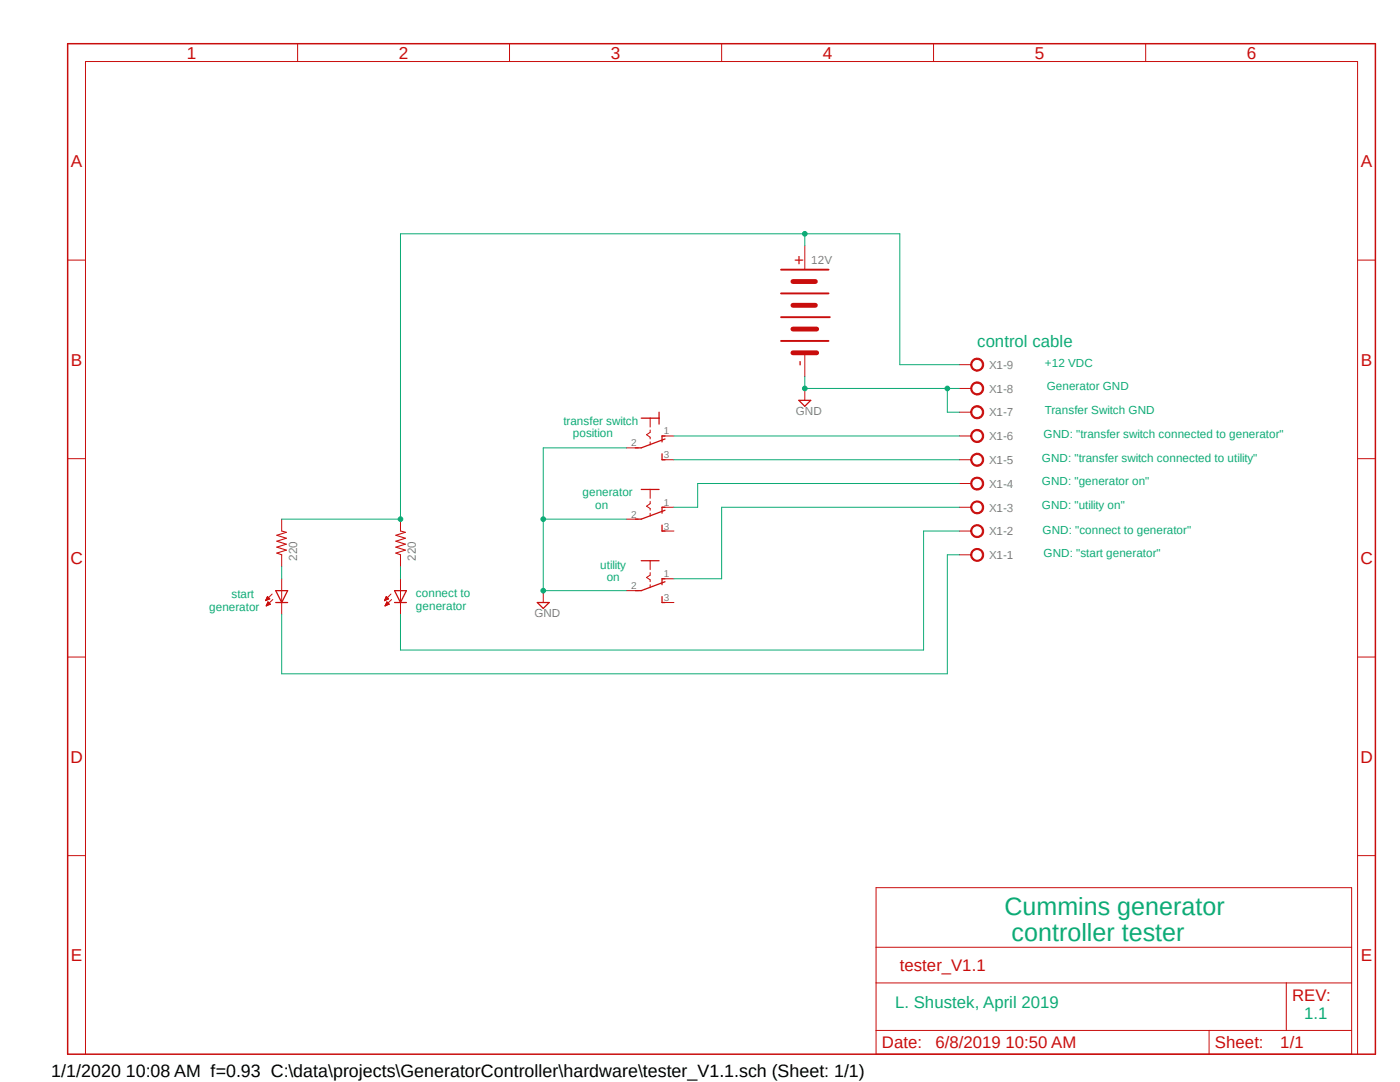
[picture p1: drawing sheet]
<?xml version="1.0" encoding="utf-8"?>
<!DOCTYPE eagle SYSTEM "eagle.dtd">
<eagle version="9.3.0">
<drawing>
<settings>
<setting alwaysvectorfont="no"/>
<setting verticaltext="up"/>
</settings>
<grid distance="0.1" unitdist="inch" unit="inch" style="lines" multiple="1" display="no" altdistance="0.01" altunitdist="inch" altunit="inch"/>
<schematic xreflabel="%F%N/%S.%C%R" xrefpart="/%S.%C%R">
<libraries>
<library name="Len">
<symbols>
<symbol name="FRAME_A_L">
<frame x1="0" y1="0" x2="279.4" y2="215.9" columns="6" rows="5" layer="94" border-bottom="no"/>
</symbol>
<symbol name="DOCFIELD">
<wire x1="0" y1="0" x2="71.12" y2="0" width="0.1016" layer="94"/>
<wire x1="101.6" y1="15.24" x2="87.63" y2="15.24" width="0.1016" layer="94"/>
<wire x1="0" y1="0" x2="0" y2="5.08" width="0.1016" layer="94"/>
<wire x1="0" y1="5.08" x2="71.12" y2="5.08" width="0.1016" layer="94"/>
<wire x1="0" y1="5.08" x2="0" y2="15.24" width="0.1016" layer="94"/>
<wire x1="101.6" y1="15.24" x2="101.6" y2="5.08" width="0.1016" layer="94"/>
<wire x1="71.12" y1="5.08" x2="71.12" y2="0" width="0.1016" layer="94"/>
<wire x1="71.12" y1="5.08" x2="87.63" y2="5.08" width="0.1016" layer="94"/>
<wire x1="71.12" y1="0" x2="101.6" y2="0" width="0.1016" layer="94"/>
<wire x1="87.63" y1="15.24" x2="87.63" y2="5.08" width="0.1016" layer="94"/>
<wire x1="87.63" y1="15.24" x2="0" y2="15.24" width="0.1016" layer="94"/>
<wire x1="87.63" y1="5.08" x2="101.6" y2="5.08" width="0.1016" layer="94"/>
<wire x1="101.6" y1="5.08" x2="101.6" y2="0" width="0.1016" layer="94"/>
<wire x1="0" y1="15.24" x2="0" y2="22.86" width="0.1016" layer="94"/>
<wire x1="101.6" y1="35.56" x2="0" y2="35.56" width="0.1016" layer="94"/>
<wire x1="101.6" y1="35.56" x2="101.6" y2="22.86" width="0.1016" layer="94"/>
<wire x1="0" y1="22.86" x2="101.6" y2="22.86" width="0.1016" layer="94"/>
<wire x1="0" y1="22.86" x2="0" y2="35.56" width="0.1016" layer="94"/>
<wire x1="101.6" y1="22.86" x2="101.6" y2="15.24" width="0.1016" layer="94"/>
<text x="1.27" y="1.27" size="2.54" layer="94">Date:</text>
<text x="12.7" y="1.27" size="2.54" layer="94">&gt;LAST_DATE_TIME</text>
<text x="72.39" y="1.27" size="2.54" layer="94">Sheet:</text>
<text x="86.36" y="1.27" size="2.54" layer="94">&gt;SHEET</text>
<text x="88.9" y="11.43" size="2.54" layer="94">REV:</text>
<text x="1.27" y="19.05" size="2.54" layer="94"></text>
<text x="2.54" y="19.05" size="2.54" layer="94">&gt;DRAWING_NAME</text>
</symbol>
<symbol name="4-CELL-BATTERY">
<wire x1="-7.62" y1="2.54" x2="-7.62" y2="-2.54" width="1.016" layer="94"/>
<wire x1="-5.08" y1="5.08" x2="-5.08" y2="-5.08" width="0.4064" layer="94"/>
<wire x1="-2.54" y1="2.54" x2="-2.54" y2="-2.54" width="1.016" layer="94"/>
<wire x1="0" y1="5.08" x2="0" y2="-5.334" width="0.4064" layer="94"/>
<wire x1="2.54" y1="2.54" x2="2.54" y2="-2.286" width="1.016" layer="94"/>
<wire x1="5.08" y1="5.08" x2="5.08" y2="-5.08" width="0.4064" layer="94"/>
<text x="-10.414" y="0" size="2.54" layer="94">-</text>
<text x="11.176" y="0" size="2.54" layer="94">+</text>
<pin name="P$1" x="-12.7" y="0" visible="off" length="middle"/>
<pin name="P$2" x="15.24" y="0" visible="off" length="middle" rot="R180"/>
<wire x1="7.62" y1="2.54" x2="7.62" y2="-2.286" width="1.016" layer="94"/>
<wire x1="10.16" y1="5.08" x2="10.16" y2="-5.08" width="0.4064" layer="94"/>
<text x="-2.54" y="-7.62" size="1.778" layer="96">&gt;VALUE</text>
</symbol>
</symbols>
<devicesets>
<deviceset name="FRAME_A_L" prefix="FRAME" uservalue="yes">
<gates>
<gate name="G$1" symbol="FRAME_A_L" x="0" y="0" addlevel="always"/>
<gate name="G$2" symbol="DOCFIELD" x="172.72" y="0" addlevel="always"/>
</gates>
<devices>
<device name="">
<technologies>
<technology name=""/>
</technologies>
</device>
</devices>
</deviceset>
<deviceset name="4-CELL-BATTERY" uservalue="yes">
<gates>
<gate name="G$1" symbol="4-CELL-BATTERY" x="-2.54" y="0"/>
</gates>
<devices>
<device name="" package="4-CELL-BATTERY">
<connects>
<connect gate="G$1" pin="P$1" pad="P$1"/>
<connect gate="G$1" pin="P$2" pad="P$2"/>
</connects>
<technologies>
<technology name=""/>
</technologies>
</device>
</devices>
</deviceset>
</devicesets>
</library>
<library name="switch">
<symbols>
<symbol name="KS-U">
<wire x1="-3.81" y1="1.905" x2="-2.54" y2="1.905" width="0.254" layer="94"/>
<wire x1="-3.81" y1="1.905" x2="-3.81" y2="0" width="0.254" layer="94"/>
<wire x1="-3.81" y1="0" x2="-1.905" y2="0" width="0.1524" layer="94"/>
<wire x1="-3.81" y1="0" x2="-3.81" y2="-1.905" width="0.254" layer="94"/>
<wire x1="-1.27" y1="0" x2="-0.762" y2="0" width="0.1524" layer="94"/>
<wire x1="-5.08" y1="1.905" x2="-3.81" y2="1.905" width="0.254" layer="94"/>
<wire x1="0.254" y1="0" x2="0.635" y2="0" width="0.1524" layer="94"/>
<wire x1="1.27" y1="0" x2="1.905" y2="0" width="0.1524" layer="94"/>
<wire x1="2.54" y1="-3.175" x2="2.54" y2="-1.905" width="0.254" layer="94"/>
<wire x1="2.54" y1="-1.905" x2="0.635" y2="3.175" width="0.254" layer="94"/>
<wire x1="3.81" y1="2.54" x2="5.08" y2="2.54" width="0.254" layer="94"/>
<wire x1="5.08" y1="2.54" x2="5.08" y2="3.175" width="0.254" layer="94"/>
<wire x1="0" y1="2.54" x2="1.27" y2="2.54" width="0.254" layer="94"/>
<wire x1="0" y1="2.54" x2="0" y2="3.175" width="0.254" layer="94"/>
<wire x1="-0.762" y1="0" x2="-0.254" y2="-0.762" width="0.1524" layer="94"/>
<wire x1="-0.254" y1="-0.762" x2="0.254" y2="0" width="0.1524" layer="94"/>
<text x="-6.35" y="-1.905" size="1.778" layer="95" rot="R90">&gt;NAME</text>
<text x="-3.81" y="2.54" size="1.778" layer="96" rot="R90">&gt;VALUE</text>
<pin name="P" x="2.54" y="-5.08" visible="pad" length="short" direction="pas" rot="R90"/>
<pin name="S" x="5.08" y="5.08" visible="pad" length="short" direction="pas" rot="R270"/>
<pin name="O" x="0" y="5.08" visible="pad" length="short" direction="pas" rot="R270"/>
</symbol>
<symbol name="SIS">
<wire x1="-3.81" y1="1.905" x2="-3.81" y2="0" width="0.254" layer="94"/>
<wire x1="-3.81" y1="0" x2="-1.905" y2="0" width="0.1524" layer="94"/>
<wire x1="-3.81" y1="0" x2="-3.81" y2="-1.905" width="0.254" layer="94"/>
<wire x1="-1.27" y1="0" x2="-0.762" y2="0" width="0.1524" layer="94"/>
<wire x1="0.254" y1="0" x2="0.635" y2="0" width="0.1524" layer="94"/>
<wire x1="2.54" y1="-3.175" x2="2.54" y2="-1.905" width="0.254" layer="94"/>
<wire x1="2.54" y1="-1.905" x2="0.635" y2="3.175" width="0.254" layer="94"/>
<wire x1="3.81" y1="2.54" x2="5.08" y2="2.54" width="0.254" layer="94"/>
<wire x1="5.08" y1="2.54" x2="5.08" y2="3.175" width="0.254" layer="94"/>
<wire x1="0" y1="2.54" x2="1.27" y2="2.54" width="0.254" layer="94"/>
<wire x1="0" y1="2.54" x2="0" y2="3.175" width="0.254" layer="94"/>
<wire x1="1.27" y1="0" x2="1.905" y2="0" width="0.1524" layer="94"/>
<wire x1="-0.762" y1="0" x2="-0.254" y2="-0.762" width="0.1524" layer="94"/>
<wire x1="-0.254" y1="-0.762" x2="0.254" y2="0" width="0.1524" layer="94"/>
<text x="-6.35" y="-1.905" size="1.778" layer="95" rot="R90">&gt;NAME</text>
<text x="-3.81" y="3.175" size="1.778" layer="96" rot="R90">&gt;VALUE</text>
<pin name="P" x="2.54" y="-5.08" visible="pad" length="short" direction="pas" rot="R90"/>
<pin name="S" x="5.08" y="5.08" visible="pad" length="short" direction="pas" rot="R270"/>
<pin name="O" x="0" y="5.08" visible="pad" length="short" direction="pas" rot="R270"/>
</symbol>
</symbols>
<devicesets>
<deviceset name="320-916" prefix="S" uservalue="yes">
<gates>
<gate name="1" symbol="KS-U" x="-2.54" y="0"/>
</gates>
<devices>
<device name="" package="320-916">
<connects>
<connect gate="1" pin="O" pad="1"/>
<connect gate="1" pin="P" pad="2"/>
<connect gate="1" pin="S" pad="3"/>
</connects>
<package3dinstances>
<package3dinstance package3d_urn="urn:adsk.eagle:package:27678/1"/>
</package3dinstances>
<technologies>
<technology name=""/>
</technologies>
</device>
</devices>
</deviceset>
<deviceset name="255SB" prefix="S" uservalue="yes">
<gates>
<gate name="1" symbol="SIS" x="0" y="0"/>
</gates>
<devices>
<device name="" package="255SB">
<connects>
<connect gate="1" pin="O" pad="1"/>
<connect gate="1" pin="P" pad="2"/>
<connect gate="1" pin="S" pad="3"/>
</connects>
<package3dinstances>
<package3dinstance package3d_urn="urn:adsk.eagle:package:27679/1"/>
</package3dinstances>
<technologies>
<technology name=""/>
</technologies>
</device>
</devices>
</deviceset>
</devicesets>
</library>
<library name="adafruit">
<symbols>
<symbol name="LED">
<wire x1="1.27" y1="0" x2="0" y2="-2.54" width="0.254" layer="94"/>
<wire x1="0" y1="-2.54" x2="-1.27" y2="0" width="0.254" layer="94"/>
<wire x1="1.27" y1="-2.54" x2="0" y2="-2.54" width="0.254" layer="94"/>
<wire x1="0" y1="-2.54" x2="-1.27" y2="-2.54" width="0.254" layer="94"/>
<wire x1="1.27" y1="0" x2="0" y2="0" width="0.254" layer="94"/>
<wire x1="0" y1="0" x2="-1.27" y2="0" width="0.254" layer="94"/>
<wire x1="0" y1="0" x2="0" y2="-2.54" width="0.1524" layer="94"/>
<wire x1="-2.032" y1="-0.762" x2="-3.429" y2="-2.159" width="0.1524" layer="94"/>
<wire x1="-1.905" y1="-1.905" x2="-3.302" y2="-3.302" width="0.1524" layer="94"/>
<text x="3.556" y="-4.572" size="1.778" layer="95" rot="R90">&gt;NAME</text>
<text x="5.715" y="-4.572" size="1.778" layer="96" rot="R90">&gt;VALUE</text>
<pin name="C" x="0" y="-5.08" visible="off" length="short" direction="pas" rot="R90"/>
<pin name="A" x="0" y="2.54" visible="off" length="short" direction="pas" rot="R270"/>
<polygon width="0.1524" layer="94">
<vertex x="-3.429" y="-2.159"/>
<vertex x="-3.048" y="-1.27"/>
<vertex x="-2.54" y="-1.778"/>
</polygon>
<polygon width="0.1524" layer="94">
<vertex x="-3.302" y="-3.302"/>
<vertex x="-2.921" y="-2.413"/>
<vertex x="-2.413" y="-2.921"/>
</polygon>
</symbol>
<symbol name="R-US">
<wire x1="-2.54" y1="0" x2="-2.159" y2="1.016" width="0.2032" layer="94"/>
<wire x1="-2.159" y1="1.016" x2="-1.524" y2="-1.016" width="0.2032" layer="94"/>
<wire x1="-1.524" y1="-1.016" x2="-0.889" y2="1.016" width="0.2032" layer="94"/>
<wire x1="-0.889" y1="1.016" x2="-0.254" y2="-1.016" width="0.2032" layer="94"/>
<wire x1="-0.254" y1="-1.016" x2="0.381" y2="1.016" width="0.2032" layer="94"/>
<wire x1="0.381" y1="1.016" x2="1.016" y2="-1.016" width="0.2032" layer="94"/>
<wire x1="1.016" y1="-1.016" x2="1.651" y2="1.016" width="0.2032" layer="94"/>
<wire x1="1.651" y1="1.016" x2="2.286" y2="-1.016" width="0.2032" layer="94"/>
<wire x1="2.286" y1="-1.016" x2="2.54" y2="0" width="0.2032" layer="94"/>
<text x="-3.81" y="1.4986" size="1.778" layer="95">&gt;NAME</text>
<text x="-3.81" y="-3.302" size="1.778" layer="96">&gt;VALUE</text>
<pin name="2" x="5.08" y="0" visible="off" length="short" direction="pas" swaplevel="1" rot="R180"/>
<pin name="1" x="-5.08" y="0" visible="off" length="short" direction="pas" swaplevel="1"/>
</symbol>
</symbols>
<devicesets>
<deviceset name="LED" prefix="LED" uservalue="yes">
<gates>
<gate name="G$1" symbol="LED" x="0" y="0"/>
</gates>
<devices>
<device name="SMT1206" package="1206">
<connects>
<connect gate="G$1" pin="A" pad="A"/>
<connect gate="G$1" pin="C" pad="C"/>
</connects>
<technologies>
<technology name=""/>
</technologies>
</device>
<device name="LD260" package="LD260">
<connects>
<connect gate="G$1" pin="A" pad="A"/>
<connect gate="G$1" pin="C" pad="K"/>
</connects>
<technologies>
<technology name=""/>
</technologies>
</device>
<device name="SQR2X5" package="LED2X5">
<connects>
<connect gate="G$1" pin="A" pad="A"/>
<connect gate="G$1" pin="C" pad="K"/>
</connects>
<technologies>
<technology name=""/>
</technologies>
</device>
<device name="3MM" package="LED3MM">
<connects>
<connect gate="G$1" pin="A" pad="A"/>
<connect gate="G$1" pin="C" pad="K"/>
</connects>
<technologies>
<technology name=""/>
</technologies>
</device>
<device name="5MM" package="LED5MM">
<connects>
<connect gate="G$1" pin="A" pad="A"/>
<connect gate="G$1" pin="C" pad="K"/>
</connects>
<technologies>
<technology name=""/>
</technologies>
</device>
<device name="LSU260" package="LSU260">
<connects>
<connect gate="G$1" pin="A" pad="A"/>
<connect gate="G$1" pin="C" pad="K"/>
</connects>
<technologies>
<technology name=""/>
</technologies>
</device>
<device name="LZR181" package="LZR181">
<connects>
<connect gate="G$1" pin="A" pad="A"/>
<connect gate="G$1" pin="C" pad="K"/>
</connects>
<technologies>
<technology name=""/>
</technologies>
</device>
<device name="B152" package="Q62902-B152">
<connects>
<connect gate="G$1" pin="A" pad="A"/>
<connect gate="G$1" pin="C" pad="K"/>
</connects>
<technologies>
<technology name=""/>
</technologies>
</device>
<device name="B153" package="Q62902-B153">
<connects>
<connect gate="G$1" pin="A" pad="A"/>
<connect gate="G$1" pin="C" pad="K"/>
</connects>
<technologies>
<technology name=""/>
</technologies>
</device>
<device name="B155" package="Q62902-B155">
<connects>
<connect gate="G$1" pin="A" pad="A"/>
<connect gate="G$1" pin="C" pad="K"/>
</connects>
<technologies>
<technology name=""/>
</technologies>
</device>
<device name="B156" package="Q62902-B156">
<connects>
<connect gate="G$1" pin="A" pad="A"/>
<connect gate="G$1" pin="C" pad="K"/>
</connects>
<technologies>
<technology name=""/>
</technologies>
</device>
<device name="SFH480" package="SFH480">
<connects>
<connect gate="G$1" pin="A" pad="A"/>
<connect gate="G$1" pin="C" pad="K"/>
</connects>
<technologies>
<technology name=""/>
</technologies>
</device>
<device name="SFH482" package="SFH482">
<connects>
<connect gate="G$1" pin="A" pad="A"/>
<connect gate="G$1" pin="C" pad="K"/>
</connects>
<technologies>
<technology name=""/>
</technologies>
</device>
<device name="SQR5.7X3.2" package="U57X32">
<connects>
<connect gate="G$1" pin="A" pad="A"/>
<connect gate="G$1" pin="C" pad="K"/>
</connects>
<technologies>
<technology name=""/>
</technologies>
</device>
<device name="IRL80A" package="IRL80A">
<connects>
<connect gate="G$1" pin="A" pad="A"/>
<connect gate="G$1" pin="C" pad="K"/>
</connects>
<technologies>
<technology name=""/>
</technologies>
</device>
<device name="P-LCC-2" package="P-LCC-2">
<connects>
<connect gate="G$1" pin="A" pad="A"/>
<connect gate="G$1" pin="C" pad="C"/>
</connects>
<technologies>
<technology name=""/>
</technologies>
</device>
<device name="MINI-TOP" package="OSRAM-MINI-TOP-LED">
<connects>
<connect gate="G$1" pin="A" pad="A"/>
<connect gate="G$1" pin="C" pad="C"/>
</connects>
<technologies>
<technology name=""/>
</technologies>
</device>
<device name="SIDELED" package="OSRAM-SIDELED">
<connects>
<connect gate="G$1" pin="A" pad="A"/>
<connect gate="G$1" pin="C" pad="C"/>
</connects>
<technologies>
<technology name=""/>
</technologies>
</device>
<device name="SMART-LED" package="SMART-LED">
<connects>
<connect gate="G$1" pin="A" pad="A"/>
<connect gate="G$1" pin="C" pad="B"/>
</connects>
<technologies>
<technology name=""/>
</technologies>
</device>
<device name="P-LCC-2-BACK" package="P-LCC-2-TOPLED-RG">
<connects>
<connect gate="G$1" pin="A" pad="A"/>
<connect gate="G$1" pin="C" pad="C"/>
</connects>
<technologies>
<technology name=""/>
</technologies>
</device>
<device name="MICRO-SIDELED" package="MICRO-SIDELED">
<connects>
<connect gate="G$1" pin="A" pad="A"/>
<connect gate="G$1" pin="C" pad="C"/>
</connects>
<technologies>
<technology name=""/>
</technologies>
</device>
<device name="P-LCC-4" package="P-LCC-4">
<connects>
<connect gate="G$1" pin="A" pad="A"/>
<connect gate="G$1" pin="C" pad="C@4"/>
</connects>
<technologies>
<technology name=""/>
</technologies>
</device>
<device name="CHIP-LED0603" package="CHIP-LED0603">
<connects>
<connect gate="G$1" pin="A" pad="A"/>
<connect gate="G$1" pin="C" pad="C"/>
</connects>
<technologies>
<technology name=""/>
</technologies>
</device>
<device name="CHIP-LED0805" package="CHIP-LED0805">
<connects>
<connect gate="G$1" pin="A" pad="A"/>
<connect gate="G$1" pin="C" pad="C"/>
</connects>
<technologies>
<technology name=""/>
</technologies>
</device>
<device name="TOPLED-SANTANA" package="MINI-TOPLED-SANTANA">
<connects>
<connect gate="G$1" pin="A" pad="A"/>
<connect gate="G$1" pin="C" pad="C"/>
</connects>
<technologies>
<technology name=""/>
</technologies>
</device>
<device name="CHIPLED_0805" package="CHIPLED_0805">
<connects>
<connect gate="G$1" pin="A" pad="A"/>
<connect gate="G$1" pin="C" pad="C"/>
</connects>
<technologies>
<technology name=""/>
</technologies>
</device>
<device name="CHIPLED_1206" package="CHIPLED_1206">
<connects>
<connect gate="G$1" pin="A" pad="A"/>
<connect gate="G$1" pin="C" pad="C"/>
</connects>
<technologies>
<technology name=""/>
</technologies>
</device>
<device name="CHIPLED_0603" package="CHIPLED_0603">
<connects>
<connect gate="G$1" pin="A" pad="A"/>
<connect gate="G$1" pin="C" pad="C"/>
</connects>
<technologies>
<technology name=""/>
</technologies>
</device>
<device name="CHIPLED-0603-TTW" package="CHIPLED-0603-TTW">
<connects>
<connect gate="G$1" pin="A" pad="A@1"/>
<connect gate="G$1" pin="C" pad="C@1"/>
</connects>
<technologies>
<technology name=""/>
</technologies>
</device>
<device name="" package="SMARTLED-TTW">
<connects>
<connect gate="G$1" pin="A" pad="A@1"/>
<connect gate="G$1" pin="C" pad="C@1"/>
</connects>
<technologies>
<technology name=""/>
</technologies>
</device>
<device name="SMLK34" package="SMLK34">
<connects>
<connect gate="G$1" pin="A" pad="A"/>
<connect gate="G$1" pin="C" pad="K"/>
</connects>
<technologies>
<technology name=""/>
</technologies>
</device>
</devices>
</deviceset>
<deviceset name="R-US_" prefix="R" uservalue="yes">
<gates>
<gate name="G$1" symbol="R-US" x="0" y="0"/>
</gates>
<devices>
<device name="R0402" package="R0402">
<connects>
<connect gate="G$1" pin="1" pad="1"/>
<connect gate="G$1" pin="2" pad="2"/>
</connects>
<technologies>
<technology name=""/>
</technologies>
</device>
<device name="R0603" package="R0603">
<connects>
<connect gate="G$1" pin="1" pad="1"/>
<connect gate="G$1" pin="2" pad="2"/>
</connects>
<technologies>
<technology name=""/>
</technologies>
</device>
<device name="R0805" package="R0805">
<connects>
<connect gate="G$1" pin="1" pad="1"/>
<connect gate="G$1" pin="2" pad="2"/>
</connects>
<technologies>
<technology name=""/>
</technologies>
</device>
<device name="R0805W" package="R0805W">
<connects>
<connect gate="G$1" pin="1" pad="1"/>
<connect gate="G$1" pin="2" pad="2"/>
</connects>
<technologies>
<technology name=""/>
</technologies>
</device>
<device name="R1005" package="R1005">
<connects>
<connect gate="G$1" pin="1" pad="1"/>
<connect gate="G$1" pin="2" pad="2"/>
</connects>
<technologies>
<technology name=""/>
</technologies>
</device>
<device name="R1206" package="R1206">
<connects>
<connect gate="G$1" pin="1" pad="1"/>
<connect gate="G$1" pin="2" pad="2"/>
</connects>
<technologies>
<technology name=""/>
</technologies>
</device>
<device name="R1206W" package="R1206W">
<connects>
<connect gate="G$1" pin="1" pad="1"/>
<connect gate="G$1" pin="2" pad="2"/>
</connects>
<technologies>
<technology name=""/>
</technologies>
</device>
<device name="R1210" package="R1210">
<connects>
<connect gate="G$1" pin="1" pad="1"/>
<connect gate="G$1" pin="2" pad="2"/>
</connects>
<technologies>
<technology name=""/>
</technologies>
</device>
<device name="R1210W" package="R1210W">
<connects>
<connect gate="G$1" pin="1" pad="1"/>
<connect gate="G$1" pin="2" pad="2"/>
</connects>
<technologies>
<technology name=""/>
</technologies>
</device>
<device name="R2010" package="R2010">
<connects>
<connect gate="G$1" pin="1" pad="1"/>
<connect gate="G$1" pin="2" pad="2"/>
</connects>
<technologies>
<technology name=""/>
</technologies>
</device>
<device name="R2010W" package="R2010W">
<connects>
<connect gate="G$1" pin="1" pad="1"/>
<connect gate="G$1" pin="2" pad="2"/>
</connects>
<technologies>
<technology name=""/>
</technologies>
</device>
<device name="R2012" package="R2012">
<connects>
<connect gate="G$1" pin="1" pad="1"/>
<connect gate="G$1" pin="2" pad="2"/>
</connects>
<technologies>
<technology name=""/>
</technologies>
</device>
<device name="R2012W" package="R2012W">
<connects>
<connect gate="G$1" pin="1" pad="1"/>
<connect gate="G$1" pin="2" pad="2"/>
</connects>
<technologies>
<technology name=""/>
</technologies>
</device>
<device name="R2512" package="R2512">
<connects>
<connect gate="G$1" pin="1" pad="1"/>
<connect gate="G$1" pin="2" pad="2"/>
</connects>
<technologies>
<technology name=""/>
</technologies>
</device>
<device name="R2512W" package="R2512W">
<connects>
<connect gate="G$1" pin="1" pad="1"/>
<connect gate="G$1" pin="2" pad="2"/>
</connects>
<technologies>
<technology name=""/>
</technologies>
</device>
<device name="R3216" package="R3216">
<connects>
<connect gate="G$1" pin="1" pad="1"/>
<connect gate="G$1" pin="2" pad="2"/>
</connects>
<technologies>
<technology name=""/>
</technologies>
</device>
<device name="R3216W" package="R3216W">
<connects>
<connect gate="G$1" pin="1" pad="1"/>
<connect gate="G$1" pin="2" pad="2"/>
</connects>
<technologies>
<technology name=""/>
</technologies>
</device>
<device name="R3225" package="R3225">
<connects>
<connect gate="G$1" pin="1" pad="1"/>
<connect gate="G$1" pin="2" pad="2"/>
</connects>
<technologies>
<technology name=""/>
</technologies>
</device>
<device name="R3225W" package="R3225W">
<connects>
<connect gate="G$1" pin="1" pad="1"/>
<connect gate="G$1" pin="2" pad="2"/>
</connects>
<technologies>
<technology name=""/>
</technologies>
</device>
<device name="R5025" package="R5025">
<connects>
<connect gate="G$1" pin="1" pad="1"/>
<connect gate="G$1" pin="2" pad="2"/>
</connects>
<technologies>
<technology name=""/>
</technologies>
</device>
<device name="R5025W" package="R5025W">
<connects>
<connect gate="G$1" pin="1" pad="1"/>
<connect gate="G$1" pin="2" pad="2"/>
</connects>
<technologies>
<technology name=""/>
</technologies>
</device>
<device name="R6332" package="R6332">
<connects>
<connect gate="G$1" pin="1" pad="1"/>
<connect gate="G$1" pin="2" pad="2"/>
</connects>
<technologies>
<technology name=""/>
</technologies>
</device>
<device name="R6332W" package="R6332W">
<connects>
<connect gate="G$1" pin="1" pad="1"/>
<connect gate="G$1" pin="2" pad="2"/>
</connects>
<technologies>
<technology name=""/>
</technologies>
</device>
<device name="M0805" package="M0805">
<connects>
<connect gate="G$1" pin="1" pad="1"/>
<connect gate="G$1" pin="2" pad="2"/>
</connects>
<technologies>
<technology name=""/>
</technologies>
</device>
<device name="M1206" package="M1206">
<connects>
<connect gate="G$1" pin="1" pad="1"/>
<connect gate="G$1" pin="2" pad="2"/>
</connects>
<technologies>
<technology name=""/>
</technologies>
</device>
<device name="M1406" package="M1406">
<connects>
<connect gate="G$1" pin="1" pad="1"/>
<connect gate="G$1" pin="2" pad="2"/>
</connects>
<technologies>
<technology name=""/>
</technologies>
</device>
<device name="M2012" package="M2012">
<connects>
<connect gate="G$1" pin="1" pad="1"/>
<connect gate="G$1" pin="2" pad="2"/>
</connects>
<technologies>
<technology name=""/>
</technologies>
</device>
<device name="M2309" package="M2309">
<connects>
<connect gate="G$1" pin="1" pad="1"/>
<connect gate="G$1" pin="2" pad="2"/>
</connects>
<technologies>
<technology name=""/>
</technologies>
</device>
<device name="M3216" package="M3216">
<connects>
<connect gate="G$1" pin="1" pad="1"/>
<connect gate="G$1" pin="2" pad="2"/>
</connects>
<technologies>
<technology name=""/>
</technologies>
</device>
<device name="M3516" package="M3516">
<connects>
<connect gate="G$1" pin="1" pad="1"/>
<connect gate="G$1" pin="2" pad="2"/>
</connects>
<technologies>
<technology name=""/>
</technologies>
</device>
<device name="M5923" package="M5923">
<connects>
<connect gate="G$1" pin="1" pad="1"/>
<connect gate="G$1" pin="2" pad="2"/>
</connects>
<technologies>
<technology name=""/>
</technologies>
</device>
<device name="0204/5" package="0204/5">
<connects>
<connect gate="G$1" pin="1" pad="1"/>
<connect gate="G$1" pin="2" pad="2"/>
</connects>
<technologies>
<technology name=""/>
</technologies>
</device>
<device name="0204/7" package="0204/7">
<connects>
<connect gate="G$1" pin="1" pad="1"/>
<connect gate="G$1" pin="2" pad="2"/>
</connects>
<technologies>
<technology name=""/>
</technologies>
</device>
<device name="0207/10" package="0207/10">
<connects>
<connect gate="G$1" pin="1" pad="1"/>
<connect gate="G$1" pin="2" pad="2"/>
</connects>
<technologies>
<technology name=""/>
</technologies>
</device>
<device name="0207/12" package="0207/12">
<connects>
<connect gate="G$1" pin="1" pad="1"/>
<connect gate="G$1" pin="2" pad="2"/>
</connects>
<technologies>
<technology name=""/>
</technologies>
</device>
<device name="0207/15" package="0207/15">
<connects>
<connect gate="G$1" pin="1" pad="1"/>
<connect gate="G$1" pin="2" pad="2"/>
</connects>
<technologies>
<technology name=""/>
</technologies>
</device>
<device name="0207/2V" package="0207/2V">
<connects>
<connect gate="G$1" pin="1" pad="1"/>
<connect gate="G$1" pin="2" pad="2"/>
</connects>
<technologies>
<technology name=""/>
</technologies>
</device>
<device name="0207/5V" package="0207/5V">
<connects>
<connect gate="G$1" pin="1" pad="1"/>
<connect gate="G$1" pin="2" pad="2"/>
</connects>
<technologies>
<technology name=""/>
</technologies>
</device>
<device name="0207/7" package="0207/7">
<connects>
<connect gate="G$1" pin="1" pad="1"/>
<connect gate="G$1" pin="2" pad="2"/>
</connects>
<technologies>
<technology name=""/>
</technologies>
</device>
<device name="0309/10" package="0309/10">
<connects>
<connect gate="G$1" pin="1" pad="1"/>
<connect gate="G$1" pin="2" pad="2"/>
</connects>
<technologies>
<technology name=""/>
</technologies>
</device>
<device name="0309/12" package="0309/12">
<connects>
<connect gate="G$1" pin="1" pad="1"/>
<connect gate="G$1" pin="2" pad="2"/>
</connects>
<technologies>
<technology name=""/>
</technologies>
</device>
<device name="0411/12" package="0411/12">
<connects>
<connect gate="G$1" pin="1" pad="1"/>
<connect gate="G$1" pin="2" pad="2"/>
</connects>
<technologies>
<technology name=""/>
</technologies>
</device>
<device name="0411/15" package="0411/15">
<connects>
<connect gate="G$1" pin="1" pad="1"/>
<connect gate="G$1" pin="2" pad="2"/>
</connects>
<technologies>
<technology name=""/>
</technologies>
</device>
<device name="0411/3V" package="0411V">
<connects>
<connect gate="G$1" pin="1" pad="1"/>
<connect gate="G$1" pin="2" pad="2"/>
</connects>
<technologies>
<technology name=""/>
</technologies>
</device>
<device name="0414/15" package="0414/15">
<connects>
<connect gate="G$1" pin="1" pad="1"/>
<connect gate="G$1" pin="2" pad="2"/>
</connects>
<technologies>
<technology name=""/>
</technologies>
</device>
<device name="0414/5V" package="0414V">
<connects>
<connect gate="G$1" pin="1" pad="1"/>
<connect gate="G$1" pin="2" pad="2"/>
</connects>
<technologies>
<technology name=""/>
</technologies>
</device>
<device name="0617/17" package="0617/17">
<connects>
<connect gate="G$1" pin="1" pad="1"/>
<connect gate="G$1" pin="2" pad="2"/>
</connects>
<technologies>
<technology name=""/>
</technologies>
</device>
<device name="0617/22" package="0617/22">
<connects>
<connect gate="G$1" pin="1" pad="1"/>
<connect gate="G$1" pin="2" pad="2"/>
</connects>
<technologies>
<technology name=""/>
</technologies>
</device>
<device name="0617/5V" package="0617V">
<connects>
<connect gate="G$1" pin="1" pad="1"/>
<connect gate="G$1" pin="2" pad="2"/>
</connects>
<technologies>
<technology name=""/>
</technologies>
</device>
<device name="0922/22" package="0922/22">
<connects>
<connect gate="G$1" pin="1" pad="1"/>
<connect gate="G$1" pin="2" pad="2"/>
</connects>
<technologies>
<technology name=""/>
</technologies>
</device>
<device name="0613/5V" package="P0613V">
<connects>
<connect gate="G$1" pin="1" pad="1"/>
<connect gate="G$1" pin="2" pad="2"/>
</connects>
<technologies>
<technology name=""/>
</technologies>
</device>
<device name="0613/15" package="P0613/15">
<connects>
<connect gate="G$1" pin="1" pad="1"/>
<connect gate="G$1" pin="2" pad="2"/>
</connects>
<technologies>
<technology name=""/>
</technologies>
</device>
<device name="0817/22" package="P0817/22">
<connects>
<connect gate="G$1" pin="1" pad="1"/>
<connect gate="G$1" pin="2" pad="2"/>
</connects>
<technologies>
<technology name=""/>
</technologies>
</device>
<device name="0817/7V" package="P0817V">
<connects>
<connect gate="G$1" pin="1" pad="1"/>
<connect gate="G$1" pin="2" pad="2"/>
</connects>
<technologies>
<technology name=""/>
</technologies>
</device>
<device name="V234/12" package="V234/12">
<connects>
<connect gate="G$1" pin="1" pad="1"/>
<connect gate="G$1" pin="2" pad="2"/>
</connects>
<technologies>
<technology name=""/>
</technologies>
</device>
<device name="V235/17" package="V235/17">
<connects>
<connect gate="G$1" pin="1" pad="1"/>
<connect gate="G$1" pin="2" pad="2"/>
</connects>
<technologies>
<technology name=""/>
</technologies>
</device>
<device name="V526-0" package="V526-0">
<connects>
<connect gate="G$1" pin="1" pad="1"/>
<connect gate="G$1" pin="2" pad="2"/>
</connects>
<technologies>
<technology name=""/>
</technologies>
</device>
<device name="MELF0102AX" package="MINI_MELF-0102AX">
<connects>
<connect gate="G$1" pin="1" pad="1"/>
<connect gate="G$1" pin="2" pad="2"/>
</connects>
<technologies>
<technology name=""/>
</technologies>
</device>
<device name="0922V" package="0922V">
<connects>
<connect gate="G$1" pin="1" pad="1"/>
<connect gate="G$1" pin="2" pad="2"/>
</connects>
<technologies>
<technology name=""/>
</technologies>
</device>
<device name="MELF0102R" package="MINI_MELF-0102R">
<connects>
<connect gate="G$1" pin="1" pad="1"/>
<connect gate="G$1" pin="2" pad="2"/>
</connects>
<technologies>
<technology name=""/>
</technologies>
</device>
<device name="MELF0102W" package="MINI_MELF-0102W">
<connects>
<connect gate="G$1" pin="1" pad="1"/>
<connect gate="G$1" pin="2" pad="2"/>
</connects>
<technologies>
<technology name=""/>
</technologies>
</device>
<device name="MELF0204R" package="MINI_MELF-0204R">
<connects>
<connect gate="G$1" pin="1" pad="1"/>
<connect gate="G$1" pin="2" pad="2"/>
</connects>
<technologies>
<technology name=""/>
</technologies>
</device>
<device name="MELF0204W" package="MINI_MELF-0204W">
<connects>
<connect gate="G$1" pin="1" pad="1"/>
<connect gate="G$1" pin="2" pad="2"/>
</connects>
<technologies>
<technology name=""/>
</technologies>
</device>
<device name="MELF0207R" package="MINI_MELF-0207R">
<connects>
<connect gate="G$1" pin="1" pad="1"/>
<connect gate="G$1" pin="2" pad="2"/>
</connects>
<technologies>
<technology name=""/>
</technologies>
</device>
<device name="MELF0207W" package="MINI_MELF-0207W">
<connects>
<connect gate="G$1" pin="1" pad="1"/>
<connect gate="G$1" pin="2" pad="2"/>
</connects>
<technologies>
<technology name=""/>
</technologies>
</device>
<device name="RDH/15" package="RDH/15">
<connects>
<connect gate="G$1" pin="1" pad="1"/>
<connect gate="G$1" pin="2" pad="2"/>
</connects>
<technologies>
<technology name=""/>
</technologies>
</device>
<device name="0204/2V" package="0204V">
<connects>
<connect gate="G$1" pin="1" pad="1"/>
<connect gate="G$1" pin="2" pad="2"/>
</connects>
<technologies>
<technology name=""/>
</technologies>
</device>
<device name="0309/V" package="0309V">
<connects>
<connect gate="G$1" pin="1" pad="1"/>
<connect gate="G$1" pin="2" pad="2"/>
</connects>
<technologies>
<technology name=""/>
</technologies>
</device>
<device name="FLIPFLOP" package="0805-THM">
<connects>
<connect gate="G$1" pin="1" pad="1"/>
<connect gate="G$1" pin="2" pad="2"/>
</connects>
<technologies>
<technology name=""/>
</technologies>
</device>
<device name="FLIPFLOP7" package="0805-THM-7">
<connects>
<connect gate="G$1" pin="1" pad="1"/>
<connect gate="G$1" pin="2" pad="2"/>
</connects>
<technologies>
<technology name=""/>
</technologies>
</device>
<device name="0207/9" package="0207/9">
<connects>
<connect gate="G$1" pin="1" pad="1"/>
<connect gate="G$1" pin="2" pad="2"/>
</connects>
<technologies>
<technology name=""/>
</technologies>
</device>
</devices>
</deviceset>
</devicesets>
</library>
<library name="con-ptr500">
<symbols>
<symbol name="KL">
<circle x="1.27" y="0" radius="1.27" width="0.254" layer="94"/>
<text x="-1.27" y="0.889" size="1.778" layer="95" rot="R180">&gt;NAME</text>
<pin name="KL" x="5.08" y="0" visible="off" length="short" direction="pas" rot="R180"/>
</symbol>
<symbol name="KLV">
<circle x="1.27" y="0" radius="1.27" width="0.254" layer="94"/>
<text x="-1.27" y="0.889" size="1.778" layer="95" rot="R180">&gt;NAME</text>
<text x="-3.81" y="-3.683" size="1.778" layer="96">&gt;VALUE</text>
<pin name="KL" x="5.08" y="0" visible="off" length="short" direction="pas" rot="R180"/>
</symbol>
</symbols>
<devicesets>
<deviceset name="AK500/9" prefix="X" uservalue="yes">
<gates>
<gate name="-1" symbol="KL" x="0" y="33.02" addlevel="always"/>
<gate name="-2" symbol="KL" x="0" y="27.94" addlevel="always"/>
<gate name="-3" symbol="KL" x="0" y="22.86" addlevel="always"/>
<gate name="-4" symbol="KL" x="0" y="17.78" addlevel="always"/>
<gate name="-5" symbol="KL" x="0" y="12.7" addlevel="always"/>
<gate name="-6" symbol="KL" x="0" y="7.62" addlevel="always"/>
<gate name="-7" symbol="KL" x="0" y="2.54" addlevel="always"/>
<gate name="-8" symbol="KL" x="0" y="-2.54" addlevel="always"/>
<gate name="-9" symbol="KLV" x="0" y="-7.62" addlevel="always"/>
</gates>
<devices>
<device name="" package="AK500/9">
<connects>
<connect gate="-1" pin="KL" pad="1"/>
<connect gate="-2" pin="KL" pad="2"/>
<connect gate="-3" pin="KL" pad="3"/>
<connect gate="-4" pin="KL" pad="4"/>
<connect gate="-5" pin="KL" pad="5"/>
<connect gate="-6" pin="KL" pad="6"/>
<connect gate="-7" pin="KL" pad="7"/>
<connect gate="-8" pin="KL" pad="8"/>
<connect gate="-9" pin="KL" pad="9"/>
</connects>
<package3dinstances>
<package3dinstance package3d_urn="urn:adsk.eagle:package:9895/1"/>
</package3dinstances>
<technologies>
<technology name="">
<attribute name="MF" value="" constant="no"/>
<attribute name="MPN" value="" constant="no"/>
<attribute name="OC_FARNELL" value="unknown" constant="no"/>
<attribute name="OC_NEWARK" value="unknown" constant="no"/>
</technology>
</technologies>
</device>
</devices>
</deviceset>
</devicesets>
</library>
<library name="supply2">
<symbols>
<symbol name="GND">
<wire x1="-1.27" y1="0" x2="1.27" y2="0" width="0.254" layer="94"/>
<wire x1="1.27" y1="0" x2="0" y2="-1.27" width="0.254" layer="94"/>
<wire x1="0" y1="-1.27" x2="-1.27" y2="0" width="0.254" layer="94"/>
<text x="-1.905" y="-3.175" size="1.778" layer="96">&gt;VALUE</text>
<pin name="GND" x="0" y="2.54" visible="off" length="short" direction="sup" rot="R270"/>
</symbol>
</symbols>
<devicesets>
<deviceset name="GND" prefix="SUPPLY">
<gates>
<gate name="GND" symbol="GND" x="0" y="0"/>
</gates>
<devices>
<device name="">
<technologies>
<technology name=""/>
</technologies>
</device>
</devices>
</deviceset>
</devicesets>
</library>
</libraries>
<attributes>
</attributes>
<variantdefs>
</variantdefs>
<classes>
<class number="0" name="default" width="0" drill="0">
</class>
</classes>
<parts>
<part name="FRAME1" library="Len" deviceset="FRAME_A_L" device=""/>
<part name="U$1" library="Len" deviceset="4-CELL-BATTERY" device="" value="12V"/>
<part name="S1" library="switch" deviceset="320-916" device="" package3d_urn="urn:adsk.eagle:package:27678/1"/>
<part name="S2" library="switch" deviceset="255SB" device="" package3d_urn="urn:adsk.eagle:package:27679/1"/>
<part name="LED1" library="adafruit" deviceset="LED" device=""/>
<part name="LED2" library="adafruit" deviceset="LED" device=""/>
<part name="R1" library="adafruit" deviceset="R-US_" device="0204/5" value="220"/>
<part name="R2" library="adafruit" deviceset="R-US_" device="0204/5" value="220"/>
<part name="X1" library="con-ptr500" deviceset="AK500/9" device="" package3d_urn="urn:adsk.eagle:package:9895/1"/>
<part name="S3" library="switch" deviceset="255SB" device="" package3d_urn="urn:adsk.eagle:package:27679/1"/>
<part name="SUPPLY2" library="supply2" deviceset="GND" device=""/>
<part name="SUPPLY3" library="supply2" deviceset="GND" device=""/>
</parts>
<sheets>
<sheet>
<plain>
<text x="200.152" y="24.13" size="3.81" layer="91">Cummins generator
 controller tester</text>
<text x="176.784" y="9.906" size="2.54" layer="91">L. Shustek, April 2019</text>
<text x="194.31" y="151.13" size="2.54" layer="91">control cable</text>
<text x="208.788" y="146.812" size="1.778" layer="91">+12 VDC</text>
<text x="209.169" y="141.859" size="1.778" layer="91">Generator GND</text>
<text x="208.788" y="136.779" size="1.778" layer="91">Transfer Switch GND</text>
<text x="208.534" y="131.699" size="1.778" layer="91">GND: "transfer switch connected to generator"</text>
<text x="208.153" y="126.492" size="1.778" layer="91">GND: "transfer switch connected to utility"</text>
<text x="208.153" y="121.539" size="1.778" layer="91">GND: "generator on"</text>
<text x="208.28" y="111.125" size="1.778" layer="91">GND: "connect to generator"</text>
<text x="208.534" y="106.172" size="1.778" layer="91">GND: "start generator"</text>
<text x="105.918" y="131.826" size="1.778" layer="91">transfer switch
   position</text>
<text x="109.982" y="116.586" size="1.778" layer="91">generator
    on</text>
<text x="30.226" y="94.742" size="1.778" layer="91">       start
generator</text>
<text x="74.422" y="94.996" size="1.778" layer="91">connect to
generator</text>
<text x="208.153" y="116.459" size="1.778" layer="91">GND: "utility on"</text>
<text x="113.792" y="101.092" size="1.778" layer="91">utility
  on</text>
<text x="264.16" y="7.62" size="2.54" layer="91">1.1</text>
</plain>
<instances>
<instance part="FRAME1" gate="G$1" x="0" y="0" smashed="yes"/>
<instance part="FRAME1" gate="G$2" x="172.72" y="0" smashed="yes">
<attribute name="LAST_DATE_TIME" x="185.42" y="1.27" size="2.54" layer="94"/>
<attribute name="SHEET" x="259.08" y="1.27" size="2.54" layer="94"/>
<attribute name="DRAWING_NAME" x="177.8" y="17.78" size="2.54" layer="94"/>
</instance>
<instance part="U$1" gate="G$1" x="157.48" y="157.48" smashed="yes" rot="R90">
<attribute name="VALUE" x="163.322" y="170.688" size="1.778" layer="96" rot="R180"/>
</instance>
<instance part="S1" gate="1" x="124.46" y="132.08" smashed="yes" rot="R270">
<attribute name="VALUE" x="127" y="135.89" size="1.778" layer="96"/>
</instance>
<instance part="S2" gate="1" x="124.46" y="116.84" smashed="yes" rot="R270">
<attribute name="VALUE" x="127.635" y="120.65" size="1.778" layer="96"/>
</instance>
<instance part="LED1" gate="G$1" x="45.72" y="99.06" smashed="yes">
<attribute name="VALUE" x="51.435" y="94.488" size="1.778" layer="96" rot="R90"/>
</instance>
<instance part="LED2" gate="G$1" x="71.12" y="99.06" smashed="yes">
<attribute name="VALUE" x="76.835" y="94.488" size="1.778" layer="96" rot="R90"/>
</instance>
<instance part="R1" gate="G$1" x="45.72" y="109.22" smashed="yes" rot="R90">
<attribute name="VALUE" x="49.022" y="105.41" size="1.778" layer="96" rot="R90"/>
</instance>
<instance part="R2" gate="G$1" x="71.12" y="109.22" smashed="yes" rot="R90">
<attribute name="VALUE" x="74.422" y="105.41" size="1.778" layer="96" rot="R90"/>
</instance>
<instance part="X1" gate="-1" x="195.58" y="106.68" smashed="yes" rot="R180">
<attribute name="NAME" x="196.85" y="105.791" size="1.778" layer="95"/>
</instance>
<instance part="X1" gate="-2" x="195.58" y="111.76" smashed="yes" rot="R180">
<attribute name="NAME" x="196.85" y="110.871" size="1.778" layer="95"/>
</instance>
<instance part="X1" gate="-3" x="195.58" y="116.84" smashed="yes" rot="R180">
<attribute name="NAME" x="196.85" y="115.951" size="1.778" layer="95"/>
</instance>
<instance part="X1" gate="-4" x="195.58" y="121.92" smashed="yes" rot="R180">
<attribute name="NAME" x="196.85" y="121.031" size="1.778" layer="95"/>
</instance>
<instance part="X1" gate="-5" x="195.58" y="127" smashed="yes" rot="R180">
<attribute name="NAME" x="196.85" y="126.111" size="1.778" layer="95"/>
</instance>
<instance part="X1" gate="-6" x="195.58" y="132.08" smashed="yes" rot="R180">
<attribute name="NAME" x="196.85" y="131.191" size="1.778" layer="95"/>
</instance>
<instance part="X1" gate="-7" x="195.58" y="137.16" smashed="yes" rot="R180">
<attribute name="NAME" x="196.85" y="136.271" size="1.778" layer="95"/>
</instance>
<instance part="X1" gate="-8" x="195.58" y="142.24" smashed="yes" rot="R180">
<attribute name="NAME" x="196.85" y="141.351" size="1.778" layer="95"/>
</instance>
<instance part="X1" gate="-9" x="195.58" y="147.32" smashed="yes" rot="R180">
<attribute name="NAME" x="196.85" y="146.431" size="1.778" layer="95"/>
<attribute name="VALUE" x="199.39" y="151.003" size="1.778" layer="96" rot="R180"/>
</instance>
<instance part="S3" gate="1" x="124.46" y="101.6" smashed="yes" rot="R270">
<attribute name="VALUE" x="127.635" y="105.41" size="1.778" layer="96"/>
</instance>
<instance part="SUPPLY2" gate="GND" x="101.6" y="96.52" smashed="yes">
<attribute name="VALUE" x="99.695" y="93.345" size="1.778" layer="96"/>
</instance>
<instance part="SUPPLY3" gate="GND" x="157.48" y="139.7" smashed="yes">
<attribute name="VALUE" x="155.575" y="136.525" size="1.778" layer="96"/>
</instance>
</instances>
<busses>
</busses>
<nets>
<net name="N$5" class="0">
<segment>
<wire x1="134.62" y1="121.92" x2="134.62" y2="116.84" width="0.1524" layer="91"/>
<pinref part="S2" gate="1" pin="O"/>
<wire x1="134.62" y1="116.84" x2="129.54" y2="116.84" width="0.1524" layer="91"/>
<pinref part="X1" gate="-4" pin="KL"/>
<wire x1="134.62" y1="121.92" x2="190.5" y2="121.92" width="0.1524" layer="91"/>
</segment>
</net>
<net name="N$7" class="0">
<segment>
<pinref part="LED1" gate="G$1" pin="A"/>
<pinref part="R1" gate="G$1" pin="1"/>
<wire x1="45.72" y1="101.6" x2="45.72" y2="104.14" width="0.1524" layer="91"/>
</segment>
</net>
<net name="N$8" class="0">
<segment>
<pinref part="LED2" gate="G$1" pin="A"/>
<pinref part="R2" gate="G$1" pin="1"/>
<wire x1="71.12" y1="101.6" x2="71.12" y2="104.14" width="0.1524" layer="91"/>
</segment>
</net>
<net name="N$10" class="0">
<segment>
<wire x1="182.88" y1="86.36" x2="71.12" y2="86.36" width="0.1524" layer="91"/>
<pinref part="LED2" gate="G$1" pin="C"/>
<wire x1="71.12" y1="86.36" x2="71.12" y2="93.98" width="0.1524" layer="91"/>
<wire x1="182.88" y1="86.36" x2="182.88" y2="111.76" width="0.1524" layer="91"/>
<pinref part="X1" gate="-2" pin="KL"/>
<wire x1="182.88" y1="111.76" x2="190.5" y2="111.76" width="0.1524" layer="91"/>
</segment>
</net>
<net name="N$2" class="0">
<segment>
<wire x1="177.8" y1="147.32" x2="177.8" y2="175.26" width="0.1524" layer="91"/>
<pinref part="U$1" gate="G$1" pin="P$2"/>
<wire x1="157.48" y1="172.72" x2="157.48" y2="175.26" width="0.1524" layer="91"/>
<wire x1="157.48" y1="175.26" x2="177.8" y2="175.26" width="0.1524" layer="91"/>
<wire x1="157.48" y1="175.26" x2="71.12" y2="175.26" width="0.1524" layer="91"/>
<junction x="157.48" y="175.26"/>
<pinref part="R1" gate="G$1" pin="2"/>
<pinref part="R2" gate="G$1" pin="2"/>
<wire x1="45.72" y1="114.3" x2="71.12" y2="114.3" width="0.1524" layer="91"/>
<wire x1="71.12" y1="175.26" x2="71.12" y2="114.3" width="0.1524" layer="91"/>
<junction x="71.12" y="114.3"/>
<pinref part="X1" gate="-9" pin="KL"/>
<wire x1="177.8" y1="147.32" x2="190.5" y2="147.32" width="0.1524" layer="91"/>
</segment>
</net>
<net name="N$1" class="0">
<segment>
<pinref part="S1" gate="1" pin="O"/>
<pinref part="X1" gate="-6" pin="KL"/>
<wire x1="129.54" y1="132.08" x2="190.5" y2="132.08" width="0.1524" layer="91"/>
</segment>
</net>
<net name="N$3" class="0">
<segment>
<pinref part="S1" gate="1" pin="S"/>
<pinref part="X1" gate="-5" pin="KL"/>
<wire x1="129.54" y1="127" x2="190.5" y2="127" width="0.1524" layer="91"/>
</segment>
</net>
<net name="N$4" class="0">
<segment>
<pinref part="X1" gate="-3" pin="KL"/>
<wire x1="190.5" y1="116.84" x2="139.7" y2="116.84" width="0.1524" layer="91"/>
<wire x1="139.7" y1="116.84" x2="139.7" y2="101.6" width="0.1524" layer="91"/>
<pinref part="S3" gate="1" pin="O"/>
<wire x1="139.7" y1="101.6" x2="129.54" y2="101.6" width="0.1524" layer="91"/>
</segment>
</net>
<net name="GND" class="0">
<segment>
<wire x1="187.96" y1="137.16" x2="187.96" y2="142.24" width="0.1524" layer="91"/>
<wire x1="187.96" y1="142.24" x2="157.48" y2="142.24" width="0.1524" layer="91"/>
<pinref part="U$1" gate="G$1" pin="P$1"/>
<wire x1="157.48" y1="142.24" x2="157.48" y2="144.78" width="0.1524" layer="91"/>
<pinref part="X1" gate="-7" pin="KL"/>
<wire x1="187.96" y1="137.16" x2="190.5" y2="137.16" width="0.1524" layer="91"/>
<pinref part="X1" gate="-8" pin="KL"/>
<wire x1="190.5" y1="142.24" x2="187.96" y2="142.24" width="0.1524" layer="91"/>
<junction x="187.96" y="142.24"/>
<pinref part="SUPPLY3" gate="GND" pin="GND"/>
<junction x="157.48" y="142.24"/>
</segment>
<segment>
<pinref part="S3" gate="1" pin="P"/>
<pinref part="S2" gate="1" pin="P"/>
<pinref part="S1" gate="1" pin="P"/>
<wire x1="119.38" y1="129.54" x2="101.6" y2="129.54" width="0.1524" layer="91"/>
<wire x1="101.6" y1="129.54" x2="101.6" y2="114.3" width="0.1524" layer="91"/>
<wire x1="101.6" y1="114.3" x2="119.38" y2="114.3" width="0.1524" layer="91"/>
<junction x="101.6" y="114.3"/>
<wire x1="101.6" y1="114.3" x2="101.6" y2="99.06" width="0.1524" layer="91"/>
<wire x1="101.6" y1="99.06" x2="119.38" y2="99.06" width="0.1524" layer="91"/>
<pinref part="SUPPLY2" gate="GND" pin="GND"/>
<junction x="101.6" y="99.06"/>
</segment>
</net>
<net name="N$6" class="0">
<segment>
<pinref part="X1" gate="-1" pin="KL"/>
<wire x1="190.5" y1="106.68" x2="187.96" y2="106.68" width="0.1524" layer="91"/>
<wire x1="187.96" y1="106.68" x2="187.96" y2="81.28" width="0.1524" layer="91"/>
<pinref part="LED1" gate="G$1" pin="C"/>
<wire x1="187.96" y1="81.28" x2="45.72" y2="81.28" width="0.1524" layer="91"/>
<wire x1="45.72" y1="81.28" x2="45.72" y2="93.98" width="0.1524" layer="91"/>
</segment>
</net>
</nets>
</sheet>
</sheets>
</schematic>
</drawing>
<compatibility>
<note version="6.3" minversion="6.2.2" severity="warning">
Since Version 6.2.2 text objects can contain more than one line,
which will not be processed correctly with this version.
</note>
<note version="8.2" severity="warning">
Since Version 8.2, EAGLE supports online libraries. The ids
of those online libraries will not be understood (or retained)
with this version.
</note>
<note version="8.3" severity="warning">
Since Version 8.3, EAGLE supports URNs for individual library
assets (packages, symbols, and devices). The URNs of those assets
will not be understood (or retained) with this version.
</note>
<note version="8.3" severity="warning">
Since Version 8.3, EAGLE supports the association of 3D packages
with devices in libraries, schematics, and board files. Those 3D
packages will not be understood (or retained) with this version.
</note>
</compatibility>
</eagle>
